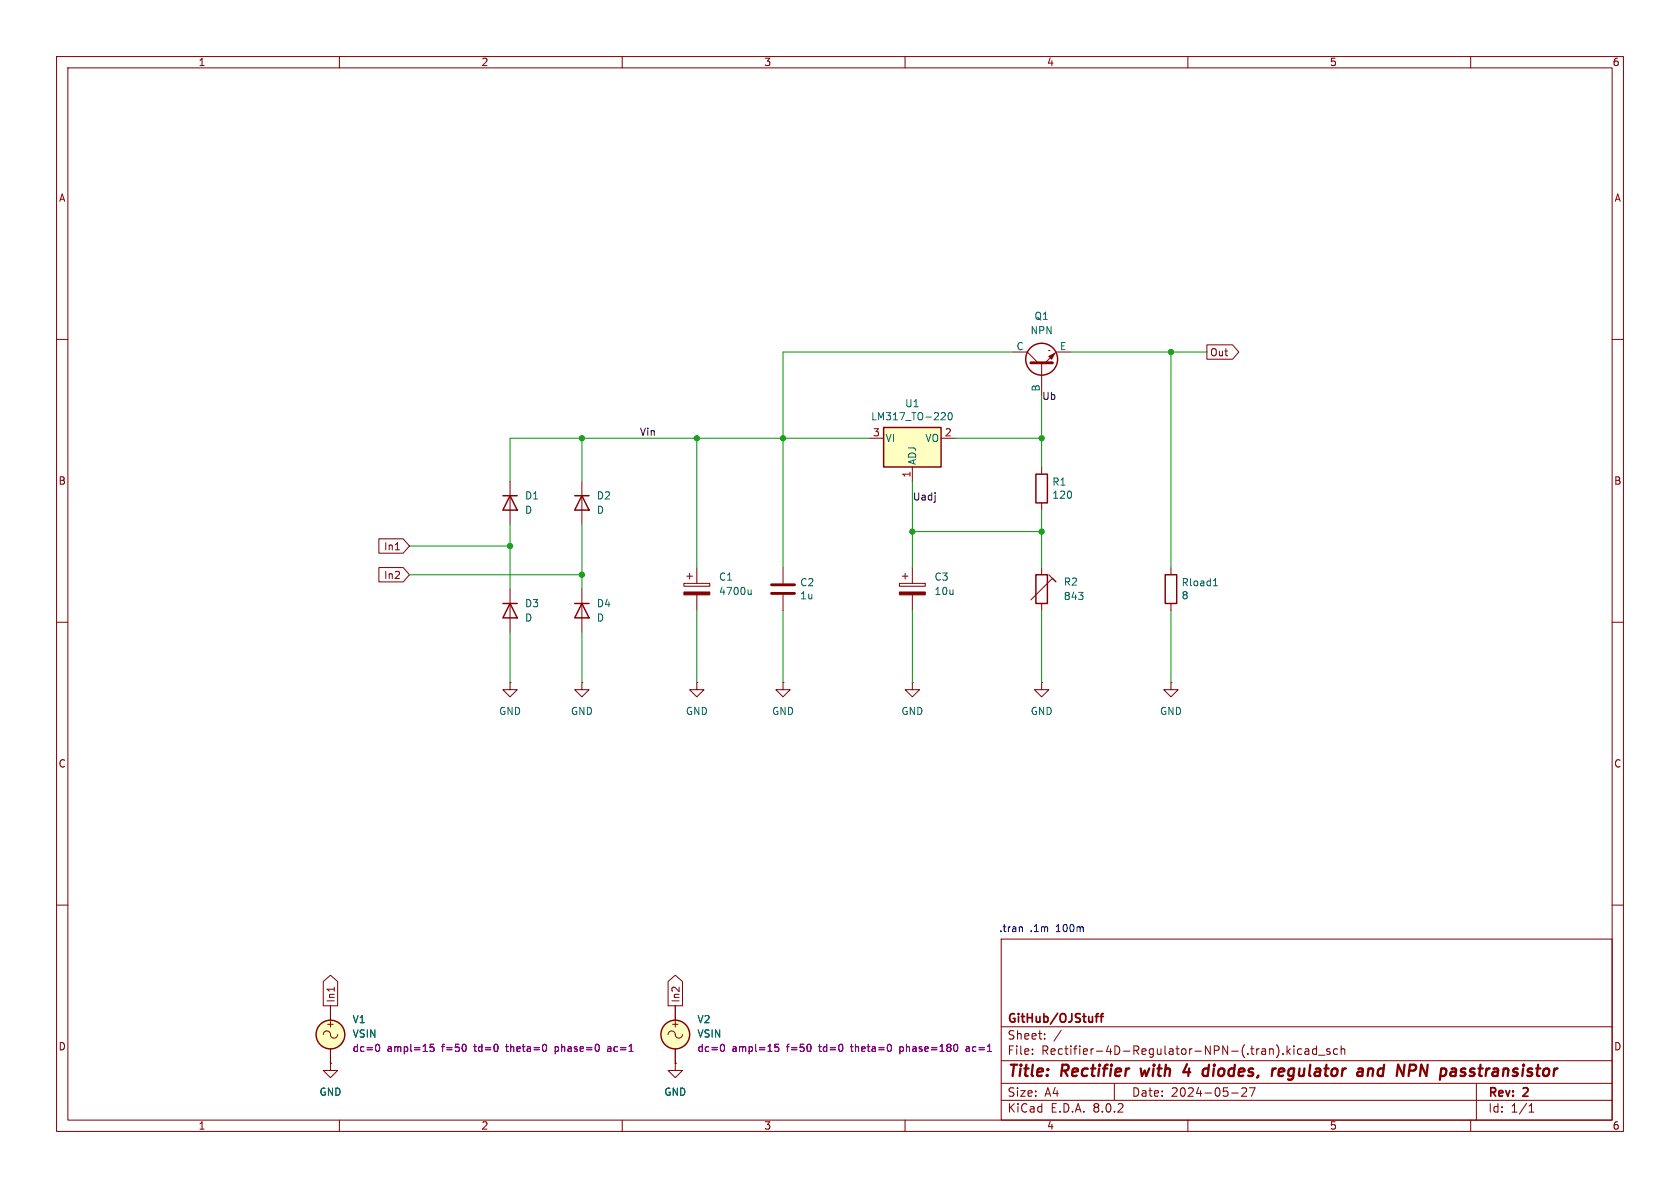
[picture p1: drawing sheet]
<svg xmlns="http://www.w3.org/2000/svg" width="297mm" height="210mm" viewBox="0 0 297 210" stroke-linecap="round" stroke-linejoin="round" font-family="sans-serif">
<g fill="none" stroke="#840000" stroke-width=".18">
<path d="M10 10h277v190h-277zM12 12h273v186h-273zM60 10v2M110 10v2M160 10v2M210 10v2M260 10v2M10 60h2M285 60h2M10 110h2M285 110h2M10 160h2"/>
<path d="M285 160h2M177 166h108v32h-108zM60 198v2M110 198v2M160 198v2M177 194.5h108M177 191.5h108M177 187.5h108M177 181.5h108M182.5 186.3v.1M182.5 185.5v.1M184.7 183.6v.1"/>
<path d="M184.7 182.8v.1M187.6 182.1l-1.3 2M197 191.5v3M210 198v2M217.7 193.2h1.2M219.7 192.3l-.2 .1M220.1 192.3l.3 .3-.1 .3-.8 .9h.9M221.9 192.3l-.7 1.5M226.8 186.3v.1M227.5 184.9v1.5M227.7 185.8l.4 .6M228.1 185.4l-.6 .6"/>
<path d="M228.7 184.9v.1M228.7 185.4v1M230.1 185.5l-.4-.1-.3 .3v.4l.1 .2h.6M230.7 185.5h.6l.1 .9M231.4 185.8h-.5a.29 .29 0 0 0-.2 .3 .29 .29 0 0 0 .2 .3l.5-.1M232.7 185.5l-.4-.1-.3 .3v.4l.2 .2h.5M232.7 184.9v1.5M233.1 186.5h1.1M235.1 185.5l-.4-.1-.2 .2 .1 .2 .5 .2v.3h-.6M236.5 185.5l-.5-.1-.3 .3v.4l.2 .2h.6M237.1 185.5l.2-.1 .4 .1v.9M237.1 184.9v1.5"/>
<path d="M260 198v2M261 191.5v6.5M270.3 196.6h.9M270.3 195.5l.4-.4v1.5"/>
</g>
<path d="M201.7 188.9l.2 1.3 .5-.9M209.8 188.1l-.6 1.4h1.2M210.2 188.9l-.1 1.3M213.5 188.9l.1 .1M213.7 188.2l-.2 2M226.1 189.5l.9-.1v-.4l-.6-.1-.3 .3v.9l.2 .1 .5-.1M241.9 189.1a.49 .49 0 0 1 .9 .1l-.2 1M241.9 188.9l-.1 1.3M250.2 188.3a.53 .53 0 0 1 0 .8M258.6 188.9l.5 .1M258.8 189.5l.2 .1 .1 .3-.4 .3" fill="none" stroke="#840000" stroke-width=".4"/>
<path d="M193.6 179.7h.6M194.2 179.2l-.4 .2v1.3M194.5 179.7h.6M195.1 179.2l-.4 .2v1.3" fill="none" stroke="#840000" stroke-width=".3"/>
<path d="M156.2 75.6h10.2v7h-10.2z" fill="#ffffc2"/>
<g fill="none" stroke="#840000" stroke-width=".25">
<path d="M156.2 75.6h10.2v7h-10.2zM88.9 87.6h2.5M90.2 87.6l1.2 2.6h-2.5zM101.6 87.6h2.5M102.9 87.6l1.2 2.6h-2.5zM183.1 83.8h2.1v5.1h-2.1zM88.9 106.7h2.5M90.2 106.7l1.2 2.5h-2.5zM101.6 106.7h2.5M102.9 106.7l1.2 2.5h-2.5zM183.1 101.6h2.1v5.1h-2.1zM206 101.6h2v5.1h-2z"/>
<circle cx="184.1" cy="63.5" r="2.82"/>
<circle cx="58.4" cy="182.9" r="2.54"/>
<circle cx="119.4" cy="182.9" r="2.54"/>
</g>
<g fill="none" stroke="#840000" stroke-width=".18">
<path d="M153.7 77.5h2.5M166.4 77.5h2.5M179.1 62.2h2.5l1.9 1.9M184.1 64.1v5.8M185.4 62h.1M189.2 62.2h-2.5l-1.9 1.9M213.4 61h4.5l1.1 1.2-1.1 1.3h-4.5zM67 95.2h4.3l1.1 1.3-1.1 1.3h-4.3zM69.9 97.2h.7M90.2 85.1v7.6M102.9 85.1v7.6M161.3 82.6v2.5"/>
<path d="M184.1 82.6v1.2M184.1 88.9v1.3M67 100.3h4.3l1.1 1.3-1.1 1.3h-4.3zM90.2 104.1v7.7M102.9 104.1v7.7M120.9 103.1h4.6v.5h-4.6zM121.4 101.9h1M121.9 101.3v1.1M123.2 100.3v2.8M123.2 105.2v2.8M138.4 100.3v2.8M138.4 105.2v2.8"/>
<path d="M159 103.1h4.6v.5h-4.6zM159.5 101.9h1M160 101.3v1.1M161.3 100.3v2.8M161.3 105.2v2.8M184.1 100.3v1.3M184.1 106.7v1.3M185.4 101.6l1.3 1.3-.6-.7-3.9 3.8M207 100.3v1.3M207 106.7v1.3M90.2 120.7v1.2h1.2l-1.2 1.3-1.3-1.3h1.3M90.2 120.7h.1"/>
<path d="M102.9 120.7v1.2h1.2l-1.2 1.3-1.3-1.3h1.3M102.9 120.7h.1M123.2 120.7v1.2h1.3l-1.3 1.3-1.3-1.3h1.3M123.2 120.7h.1M138.4 120.7v1.2h1.3l-1.3 1.3-1.2-1.3h1.2M138.4 120.7h.1M161.3 120.7v1.2h1.3l-1.3 1.3-1.3-1.3h1.3M161.3 120.7h.1M184.1 120.7v1.2h1.3l-1.3 1.3-1.2-1.3h1.2M184.1 120.7h.1M207 120.7v1.2h1.3l-1.3 1.3-1.3-1.3h1.3M207 120.7h.1"/>
<path d="M57.1 173.5l1.3-1.1 1.3 1.1v4.3h-2.6zM58.4 177.8v2.5M59.1 174.5v.7M118.1 173.5l1.3-1.1 1.3 1.1v4.3h-2.6zM119.4 177.8v2.5M57.1 182.9a.67 .67 0 0 1 .8-.6 .67 .67 0 0 1 .6 .8 .64 .64 0 0 0 .7 .4 .64 .64 0 0 0 .5-.6M58.4 188v1.2h1.3l-1.3 1.3-1.3-1.3h1.3M58.4 188h.1M58.4 185.4v2.6M118.1 182.9a.67 .67 0 0 1 .8-.6 .67 .67 0 0 1 .5 .8 .64 .64 0 0 0 .7 .4 .64 .64 0 0 0 .5-.6M119.4 188v1.2h1.2l-1.2 1.3-1.3-1.3h1.3M119.4 188h.1"/>
<path d="M119.4 185.4v2.6"/>
</g>
<path d="M166.6 72.9l.4 .1 .1 .3-.8 .9h.8M167.8 73l.1-.1a.68 .68 0 0 1 .5 .7 .68 .68 0 0 1-.5 .6 .84 .84 0 0 1-.1-1.2zM132.8 104.3v.8M132.8 105l-.2 .1-.3-.1M214.5 103.6h.7M214.6 102.6l.3-.3v1.3" fill="none" stroke="#006464" stroke-width=".18"/>
<path d="M182.2 64.1h3.9M136.4 104.9h4.1M136.4 103.4h4.1" fill="none" stroke="#840000" stroke-width=".51"/>
<g fill="#840000" stroke="#840000" stroke-width=".18">
<path d="M185.4 63l1-.5-.5 1z"/>
<path d="M159 104.6h4.6v.6h-4.6z"/>
<path d="M120.9 104.6h4.6v.6h-4.6z"/>
</g>
<g fill="#ffffc2" stroke="#ffffc2" stroke-width=".18">
<circle cx="119.4" cy="182.9" r="2.54"/>
<circle cx="58.4" cy="182.9" r="2.54"/>
</g>
<g fill="none" stroke="#840084" stroke-width=".18">
<path d="M66.6 184.7l.1-.1a.68 .68 0 0 1 .4 .6 .68 .68 0 0 1-.4 .7l-.1-.1M76.7 184.6h-.6l-.1 .6 .2-.1h.4l.1 .2v.4l-.2 .2-.5-.2M82.2 184.7l.2 .4-.2 .7M96.4 184.7l.2 .4-.2 .7M98.1 185v1.3M98.1 185.8l.2 .1M98.3 185l-.2 .1M107.8 185l-.3 .1M107.9 185.4h-.3l-.2 .2 .1 .2 .4 .1M127.5 184.7l.2-.1a.68 .68 0 0 1 .4 .6 .68 .68 0 0 1-.4 .7l-.2-.1M137.6 184.6h-.6v.6l.2-.1h.4l.1 .2-.1 .4-.1 .2-.5-.2M143.2 184.7l.2 .4-.2 .7"/>
<path d="M157.4 184.7l.2 .4-.2 .7M159.1 185v1.3M159.1 185.8l.1 .1M159.2 185l-.1 .1M169 184.6a.79 .79 0 0 1 0 1.3M171.2 185l-.4 .1M171.3 185.4h-.3l-.2 .2v.2l.5 .1"/>
</g>
<path d="M180.6 163.8l.1 .2v.7" fill="none" stroke="#0000c2" stroke-width=".18"/>
<g fill="none" stroke="#009600" stroke-width=".18">
<path d="M102.9 77.5v7.6M123.2 77.5v22.8M153.7 77.5h-63.5v7.6M168.9 77.5h15.2M179.1 62.2h-40.7v38.1M184.1 69.9v12.7M189.2 62.2h24.2M207 62.2v38.1M72.4 96.5h17.8M90.2 92.7v11.4M102.9 92.7v11.4M161.3 85.1v15.2"/>
<path d="M161.3 94h22.8M184.1 90.2v10.1M72.4 101.6h30.5M90.2 111.8v8.9M102.9 111.8v8.9M123.2 108v12.7M138.4 108v12.7M161.3 108v12.7M184.1 108v12.7M207 108v12.7"/>
</g>
<g fill="#009600" stroke="#009600" stroke-width=".18">
<circle cx="207" cy="62.2" r=".46"/>
<circle cx="161.3" cy="94" r=".46"/>
<circle cx="184.1" cy="77.5" r=".46"/>
<circle cx="184.1" cy="94" r=".46"/>
<circle cx="102.9" cy="77.5" r=".46"/>
<circle cx="123.2" cy="77.5" r=".46"/>
<circle cx="102.9" cy="101.6" r=".46"/>
<circle cx="90.2" cy="96.5" r=".46"/>
<circle cx="138.4" cy="77.5" r=".46"/>
</g>
<g font-size="2.8" fill="#840000">
<text x="178" y="190.9">Title:</text>
<text x="187.7" y="190.9">Rectifier</text>
<text x="202.6" y="190.9">with</text>
<text x="210.9" y="190.9">4</text>
<text x="215.1" y="190.9">diodes,</text>
<text x="228.1" y="190.9">regulator</text>
<text x="244" y="190.9">and</text>
<text x="251.8" y="190.9">NPN</text>
<text x="260.3" y="190.9">passtransistor</text>
</g>
<g font-size="2.1" fill="#840000">
<text x="178" y="184">Sheet:</text>
<text x="178" y="181.2">GitHub/OJStuff</text>
<text x="178" y="186.7">File:</text>
<text x="184.1" y="186.7">Rectifier-4D-Regulator-NPN-(.tran).kicad_sch</text>
<text x="178" y="196.9">KiCad</text>
<text x="178" y="194.1">Size:</text>
<text x="184.7" y="194.1">A4</text>
<text x="185.7" y="196.9">E.D.A.</text>
<text x="193.3" y="196.9">8.0.2</text>
<text x="200" y="194.1">Date:</text>
<text x="207" y="194.1">2024-05-27</text>
<text x="263" y="194.3">Rev:</text>
<text x="263" y="196.9">Id:</text>
<text x="267.1" y="196.9">1/1</text>
<text x="269.4" y="194.3">2</text>
</g>
<g font-size="1.8" fill="#840000">
<text x="35" y="11.9">1</text>
<text x="85" y="11.9">2</text>
<text x="135" y="11.9">3</text>
<text x="185" y="11.9">4</text>
<text x="235" y="11.9">5</text>
<text x="285" y="11.9">6</text>
<text x="10.3" y="35.9">A</text>
<text x="285.3" y="35.9">A</text>
<text x="213.8" y="63.2">Out</text>
<text x="10.3" y="85.9">B</text>
<text x="285.3" y="85.9">B</text>
<text x="67.8" y="97.5">In1</text>
<text x="67.8" y="102.6">In2</text>
<text x="10.3" y="135.9">C</text>
<text x="285.3" y="135.9">C</text>
<text x="59.4" y="177.3" transform="rotate(-90 59.4 177.3)">In1</text>
<text x="120.3" y="177.3" transform="rotate(-90 120.3 177.3)">In2</text>
<text x="10.3" y="185.9">D</text>
<text x="57.5" y="181.8">+</text>
<text x="118.5" y="181.8">+</text>
<text x="285.3" y="185.9">D</text>
<text x="35" y="199.9">1</text>
<text x="85" y="199.9">2</text>
<text x="135" y="199.9">3</text>
<text x="185" y="199.9">4</text>
<text x="235" y="199.9">5</text>
<text x="285" y="199.9">6</text>
</g>
<g font-size="1.8" fill="#006464">
<text x="182.1" y="59.3">NPN</text>
<text x="182.8" y="56.7">Q1</text>
<text x="179.6" y="62">C</text>
<text x="187.3" y="62">E</text>
<text x="183.9" y="69.3" transform="rotate(-90 183.9 69.3)">B</text>
<text x="153.9" y="74.5">LM317_TO-220</text>
<text x="159.9" y="72.2">U1</text>
<text x="156.5" y="78.3">VI</text>
<text x="162.2" y="82.3" transform="rotate(-90 162.2 82.3)">ADJ</text>
<text x="163.5" y="78.3">VO</text>
<text x="92.7" y="88.5">D1</text>
<text x="105.4" y="88.5">D2</text>
<text x="185.9" y="86.1">R1</text>
<text x="185.9" y="88.4">120</text>
<text x="92.7" y="91">D</text>
<text x="105.4" y="91">D</text>
<text x="92.7" y="107.5">D3</text>
<text x="105.4" y="107.5">D4</text>
<text x="127" y="102.8">C1</text>
<text x="127" y="105.4">4700u</text>
<text x="141.4" y="103.8">C2</text>
<text x="141.4" y="106.1">1u</text>
<text x="165.1" y="102.8">C3</text>
<text x="165.1" y="105.4">10u</text>
<text x="188" y="103.7">R2</text>
<text x="188" y="106.3">843</text>
<text x="208.8" y="103.8">Rload1</text>
<text x="208.8" y="106.1">8</text>
<text x="92.7" y="110.1">D</text>
<text x="105.4" y="110.1">D</text>
<text x="88.1" y="126.6">GND</text>
<text x="100.8" y="126.6">GND</text>
<text x="121.2" y="126.6">GND</text>
<text x="136.4" y="126.6">GND</text>
<text x="159.3" y="126.6">GND</text>
<text x="182.1" y="126.6">GND</text>
<text x="205" y="126.6">GND</text>
<text x="62.2" y="181.1">V1</text>
<text x="62.2" y="183.6">VSIN</text>
<text x="123.2" y="181.1">V2</text>
<text x="123.2" y="183.6">VSIN</text>
<text x="56.4" y="193.9">GND</text>
<text x="117.3" y="193.9">GND</text>
</g>
<g font-size="1.8" fill="#0f0f0f">
<text x="184.1" y="70.8">Ub</text>
<text x="113" y="77.1">Vin</text>
<text x="161.3" y="88.6">Uadj</text>
</g>
<g font-size="1.8" fill="#a90000">
<text x="154.2" y="77.2">3</text>
<text x="166.9" y="77.2">2</text>
<text x="161" y="84.5" transform="rotate(-90 161 84.5)">1</text>
</g>
<g font-size="1.8" fill="#0000c2">
<text x="176.5" y="164.9">.tran</text>
<text x="182.1" y="164.9">.1m</text>
<text x="186.8" y="164.9">100m</text>
</g>
<g font-size="1.8" fill="#840084">
<text x="62.2" y="186.2">dc=0</text>
<text x="68.4" y="186.2">ampl=15</text>
<text x="78.2" y="186.2">f=50</text>
<text x="84.1" y="186.2">td=0</text>
<text x="90" y="186.2">theta=0</text>
<text x="98.8" y="186.2">phase=0</text>
<text x="108.3" y="186.2">ac=1</text>
<text x="123.2" y="186.2">dc=0</text>
<text x="129.4" y="186.2">ampl=15</text>
<text x="139.2" y="186.2">f=50</text>
<text x="145.1" y="186.2">td=0</text>
<text x="150.9" y="186.2">theta=0</text>
<text x="159.7" y="186.2">phase=180</text>
<text x="171.6" y="186.2">ac=1</text>
</g>
</svg>
